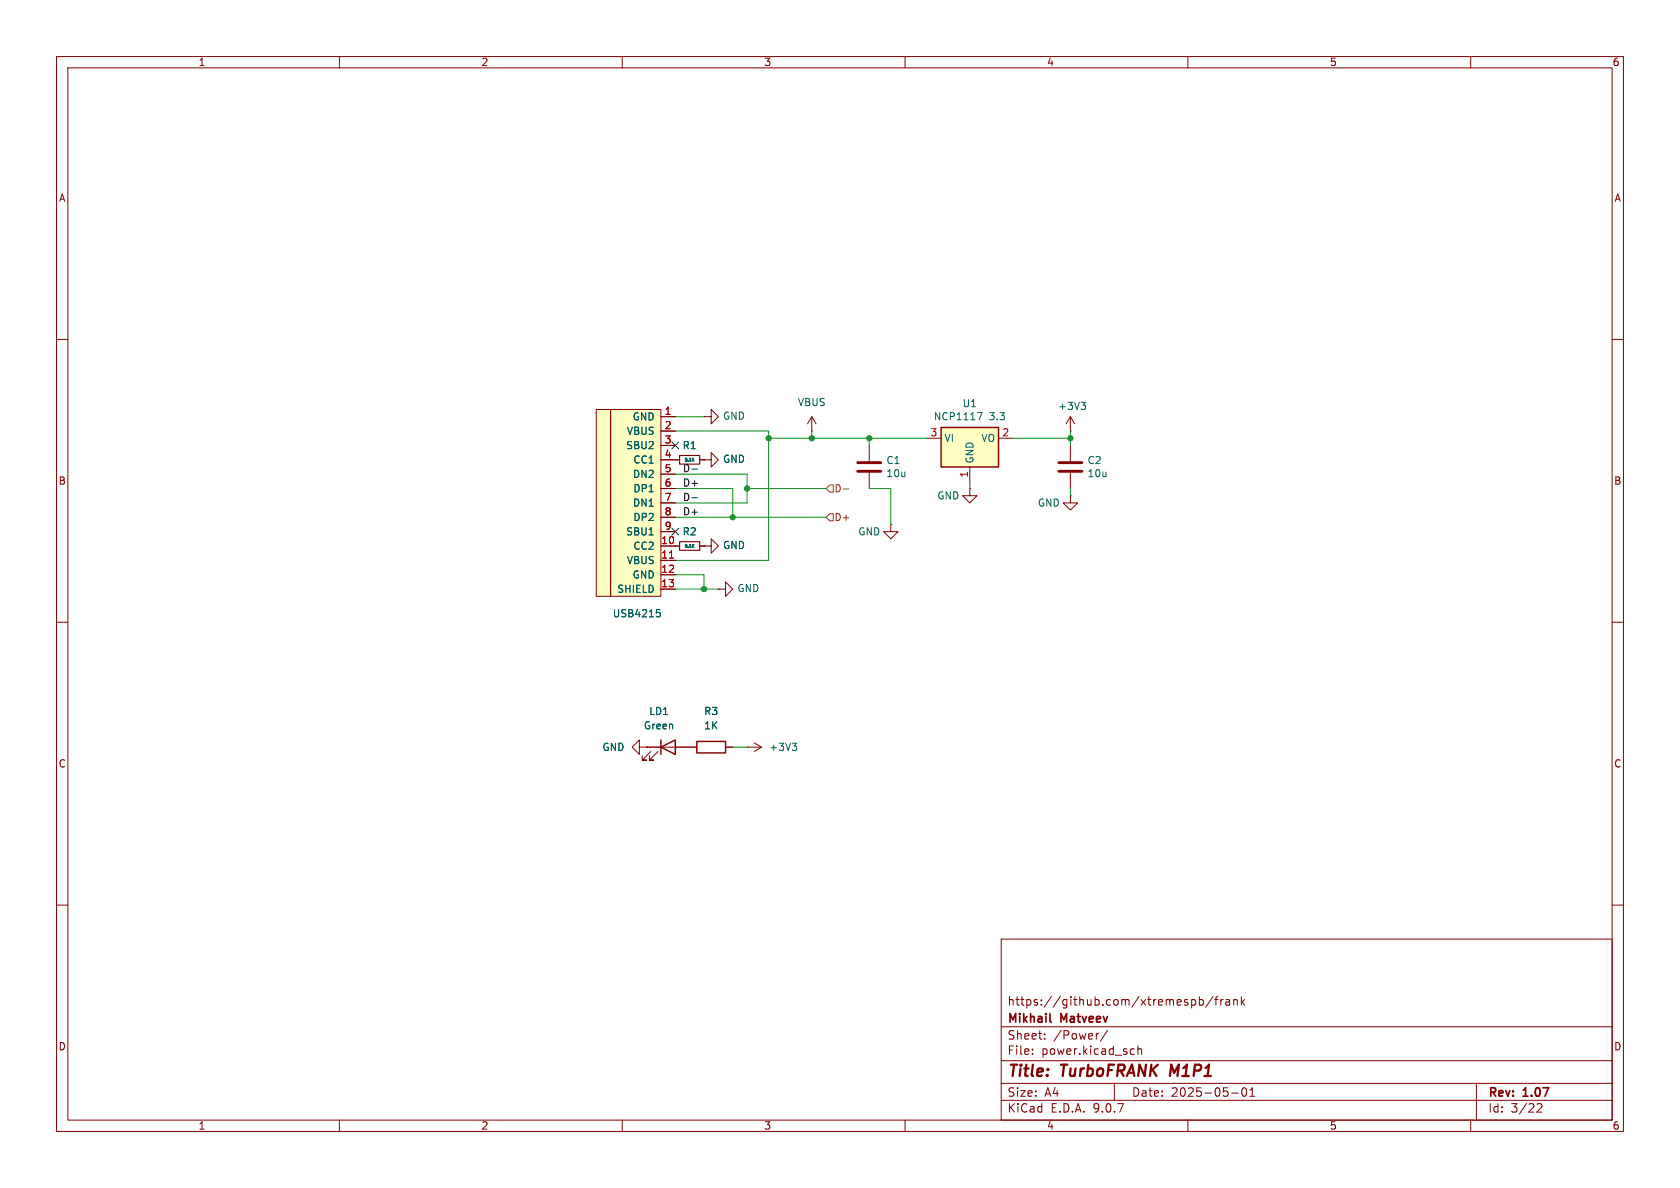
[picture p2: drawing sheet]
(kicad_sch
 (version 20250114)
 (generator "eeschema")
 (generator_version "9.0")
 (paper "A4")
 (title_block
  (title "${NAME}")
  (date "2025-05-01")
  (rev "${VERSION}")
  (company "Mikhail Matveev")
  (comment 1 "https://github.com/xtremespb/frank"))
 (lib_symbols
  (symbol "+3V3_1"
   (power)
   (pin_numbers (hide yes))
   (pin_names
    (offset 0) (hide yes)) (exclude_from_sim no) (in_bom yes) (on_board yes)
   (property "Reference" "#PWR" (at 0 -3.81 0) (effects (font (size 1.27 1.27)) (hide yes)))
   (property "Value" "+3V3" (at 0 3.556 0) (effects (font (size 1.27 1.27))))
   (property "Footprint" "" (at 0 0 0) (effects (font (size 1.27 1.27)) (hide yes)))
   (property "Datasheet" "" (at 0 0 0) (effects (font (size 1.27 1.27)) (hide yes)))
   (property "Description" "Power symbol creates a global label with name \"+3V3\"" (at 0 0 0) (effects (font (size 1.27 1.27)) (hide yes)))
   (symbol "+3V3_1_0_1"
    (polyline (pts (xy -0.762 1.27) (xy 0 2.54)) (stroke (width 0) (type default)) (fill (type none)))
    (polyline (pts (xy 0 2.54) (xy 0.762 1.27)) (stroke (width 0) (type default)) (fill (type none)))
    (polyline (pts (xy 0 0) (xy 0 2.54)) (stroke (width 0) (type default)) (fill (type none))))
   (symbol "+3V3_1_1_1"
    (pin power_in line (at 0 0 90) (length 0) (name "~" (effects (font (size 1.27 1.27)))) (number "1" (effects (font (size 1.27 1.27))))))
   (embedded_fonts no))
  (symbol "Device:C"
   (pin_numbers (hide yes))
   (pin_names
    (offset 0.254)) (exclude_from_sim no) (in_bom yes) (on_board yes)
   (property "Reference" "C" (at 0.635 2.54 0) (effects (font (size 1.27 1.27)) (justify left)))
   (property "Value" "C" (at 0.635 -2.54 0) (effects (font (size 1.27 1.27)) (justify left)))
   (property "Footprint" "" (at 0.9652 -3.81 0) (effects (font (size 1.27 1.27)) (hide yes)))
   (property "Datasheet" "~" (at 0 0 0) (effects (font (size 1.27 1.27)) (hide yes)))
   (property "Description" "Unpolarized capacitor" (at 0 0 0) (effects (font (size 1.27 1.27)) (hide yes)))
   (symbol "C_0_1"
    (polyline (pts (xy -2.032 0.762) (xy 2.032 0.762)) (stroke (width 0.508) (type default)) (fill (type none)))
    (polyline (pts (xy -2.032 -0.762) (xy 2.032 -0.762)) (stroke (width 0.508) (type default)) (fill (type none))))
   (symbol "C_1_1"
    (pin passive line (at 0 3.81 270) (length 2.794) (name "~" (effects (font (size 1.27 1.27)))) (number "1" (effects (font (size 1.27 1.27)))))
    (pin passive line (at 0 -3.81 90) (length 2.794) (name "~" (effects (font (size 1.27 1.27)))) (number "2" (effects (font (size 1.27 1.27))))))
   (embedded_fonts no))
  (symbol "Device:LED"
   (pin_numbers (hide yes))
   (pin_names
    (offset 1.016) (hide yes)) (exclude_from_sim no) (in_bom yes) (on_board yes)
   (property "Reference" "D" (at 0 2.54 0) (effects (font (size 1.27 1.27))))
   (property "Value" "LED" (at 0 -2.54 0) (effects (font (size 1.27 1.27))))
   (property "Footprint" "" (at 0 0 0) (effects (font (size 1.27 1.27)) (hide yes)))
   (property "Datasheet" "~" (at 0 0 0) (effects (font (size 1.27 1.27)) (hide yes)))
   (property "Description" "Light emitting diode" (at 0 0 0) (effects (font (size 1.27 1.27)) (hide yes)))
   (property "Sim.Pins" "1=K 2=A" (at 0 0 0) (effects (font (size 1.27 1.27)) (hide yes)))
   (symbol "LED_0_1"
    (polyline (pts (xy -3.048 -0.762) (xy -4.572 -2.286) (xy -3.81 -2.286) (xy -4.572 -2.286) (xy -4.572 -1.524)) (stroke (width 0) (type default)) (fill (type none)))
    (polyline (pts (xy -1.778 -0.762) (xy -3.302 -2.286) (xy -2.54 -2.286) (xy -3.302 -2.286) (xy -3.302 -1.524)) (stroke (width 0) (type default)) (fill (type none)))
    (polyline (pts (xy -1.27 0) (xy 1.27 0)) (stroke (width 0) (type default)) (fill (type none)))
    (polyline (pts (xy -1.27 -1.27) (xy -1.27 1.27)) (stroke (width 0.254) (type default)) (fill (type none)))
    (polyline (pts (xy 1.27 -1.27) (xy 1.27 1.27) (xy -1.27 0) (xy 1.27 -1.27)) (stroke (width 0.254) (type default)) (fill (type none))))
   (symbol "LED_1_1"
    (pin passive line (at -3.81 0 0) (length 2.54) (name "K" (effects (font (size 1.27 1.27)))) (number "1" (effects (font (size 1.27 1.27)))))
    (pin passive line (at 3.81 0 180) (length 2.54) (name "A" (effects (font (size 1.27 1.27)))) (number "2" (effects (font (size 1.27 1.27))))))
   (embedded_fonts no))
  (symbol "Device:R"
   (pin_numbers (hide yes))
   (pin_names
    (offset 0)) (exclude_from_sim no) (in_bom yes) (on_board yes)
   (property "Reference" "R" (at 2.032 0 90) (effects (font (size 1.27 1.27))))
   (property "Value" "R" (at 0 0 90) (effects (font (size 1.27 1.27))))
   (property "Footprint" "" (at -1.778 0 90) (effects (font (size 1.27 1.27)) (hide yes)))
   (property "Datasheet" "~" (at 0 0 0) (effects (font (size 1.27 1.27)) (hide yes)))
   (property "Description" "Resistor" (at 0 0 0) (effects (font (size 1.27 1.27)) (hide yes)))
   (symbol "R_0_1"
    (rectangle (start -1.016 -2.54) (end 1.016 2.54) (stroke (width 0.254) (type default)) (fill (type none))))
   (symbol "R_1_1"
    (pin passive line (at 0 3.81 270) (length 1.27) (name "~" (effects (font (size 1.27 1.27)))) (number "1" (effects (font (size 1.27 1.27)))))
    (pin passive line (at 0 -3.81 90) (length 1.27) (name "~" (effects (font (size 1.27 1.27)))) (number "2" (effects (font (size 1.27 1.27))))))
   (embedded_fonts no))
  (symbol "Device:R_Small"
   (pin_numbers (hide yes))
   (pin_names
    (offset 0.254) (hide yes)) (exclude_from_sim no) (in_bom yes) (on_board yes)
   (property "Reference" "R" (at 0.762 0.508 0) (effects (font (size 1.27 1.27)) (justify left)))
   (property "Value" "R_Small" (at 0.762 -1.016 0) (effects (font (size 1.27 1.27)) (justify left)))
   (property "Footprint" "" (at 0 0 0) (effects (font (size 1.27 1.27)) (hide yes)))
   (property "Datasheet" "~" (at 0 0 0) (effects (font (size 1.27 1.27)) (hide yes)))
   (property "Description" "Resistor, small symbol" (at 0 0 0) (effects (font (size 1.27 1.27)) (hide yes)))
   (symbol "R_Small_0_1"
    (rectangle (start -0.762 1.778) (end 0.762 -1.778) (stroke (width 0.2032) (type default)) (fill (type none))))
   (symbol "R_Small_1_1"
    (pin passive line (at 0 2.54 270) (length 0.762) (name "~" (effects (font (size 1.27 1.27)))) (number "1" (effects (font (size 1.27 1.27)))))
    (pin passive line (at 0 -2.54 90) (length 0.762) (name "~" (effects (font (size 1.27 1.27)))) (number "2" (effects (font (size 1.27 1.27))))))
   (embedded_fonts no))
  (symbol "FRANK:USB-C"
   (pin_names
    (offset 1.016)) (exclude_from_sim no) (in_bom yes) (on_board yes)
   (property "Reference" "USB1" (at -6.35 10.16 0) (effects (font (size 1.27 1.27)) (justify right) (hide yes)))
   (property "Value" "USB Type C" (at 0.254 -20.828 0) (effects (font (size 1.27 1.27)) (justify right)))
   (property "Footprint" "LIBS:USB-TYPE-C-31-M-12_lib2" (at 3.81 -1.27 0) (effects (font (size 1.27 1.27)) (hide yes)))
   (property "Datasheet" "" (at 3.81 -1.27 0) (effects (font (size 1.27 1.27)) (hide yes)))
   (property "Description" "" (at 0 0 0) (effects (font (size 1.27 1.27)) (hide yes)))
   (property "LCSC" "C165948" (at 0 0 0) (effects (font (size 1.27 1.27)) (hide yes)))
   (symbol "USB-C_0_1"
    (rectangle (start -11.43 15.24) (end -8.89 -17.78) (stroke (width 0) (type default)) (fill (type background)))
    (rectangle (start 0 -17.78) (end -8.89 15.24) (stroke (width 0) (type default)) (fill (type background))))
   (symbol "USB-C_1_1"
    (pin input line (at 2.54 13.97 180) (length 2.54) (name "GND" (effects (font (size 1.27 1.27)))) (number "1" (effects (font (size 1.27 1.27)))))
    (pin input line (at 2.54 11.43 180) (length 2.54) (name "VBUS" (effects (font (size 1.27 1.27)))) (number "2" (effects (font (size 1.27 1.27)))))
    (pin input line (at 2.54 8.89 180) (length 2.54) (name "SBU2" (effects (font (size 1.27 1.27)))) (number "3" (effects (font (size 1.27 1.27)))))
    (pin input line (at 2.54 6.35 180) (length 2.54) (name "CC1" (effects (font (size 1.27 1.27)))) (number "4" (effects (font (size 1.27 1.27)))))
    (pin input line (at 2.54 3.81 180) (length 2.54) (name "DN2" (effects (font (size 1.27 1.27)))) (number "5" (effects (font (size 1.27 1.27)))))
    (pin input line (at 2.54 1.27 180) (length 2.54) (name "DP1" (effects (font (size 1.27 1.27)))) (number "6" (effects (font (size 1.27 1.27)))))
    (pin input line (at 2.54 -1.27 180) (length 2.54) (name "DN1" (effects (font (size 1.27 1.27)))) (number "7" (effects (font (size 1.27 1.27)))))
    (pin input line (at 2.54 -3.81 180) (length 2.54) (name "DP2" (effects (font (size 1.27 1.27)))) (number "8" (effects (font (size 1.27 1.27)))))
    (pin input line (at 2.54 -6.35 180) (length 2.54) (name "SBU1" (effects (font (size 1.27 1.27)))) (number "9" (effects (font (size 1.27 1.27)))))
    (pin input line (at 2.54 -8.89 180) (length 2.54) (name "CC2" (effects (font (size 1.27 1.27)))) (number "10" (effects (font (size 1.27 1.27)))))
    (pin input line (at 2.54 -11.43 180) (length 2.54) (name "VBUS" (effects (font (size 1.27 1.27)))) (number "11" (effects (font (size 1.27 1.27)))))
    (pin input line (at 2.54 -13.97 180) (length 2.54) (name "GND" (effects (font (size 1.27 1.27)))) (number "12" (effects (font (size 1.27 1.27)))))
    (pin input line (at 2.54 -16.51 180) (length 2.54) (name "SHIELD" (effects (font (size 1.27 1.27)))) (number "13" (effects (font (size 1.27 1.27))))))
   (embedded_fonts no))
  (symbol "GND_1"
   (power)
   (pin_numbers (hide yes))
   (pin_names
    (offset 0) (hide yes)) (exclude_from_sim no) (in_bom yes) (on_board yes)
   (property "Reference" "#PWR" (at 0 -6.35 0) (effects (font (size 1.27 1.27)) (hide yes)))
   (property "Value" "GND" (at 0 -3.81 0) (effects (font (size 1.27 1.27))))
   (property "Footprint" "" (at 0 0 0) (effects (font (size 1.27 1.27)) (hide yes)))
   (property "Datasheet" "" (at 0 0 0) (effects (font (size 1.27 1.27)) (hide yes)))
   (property "Description" "Power symbol creates a global label with name \"GND\" , ground" (at 0 0 0) (effects (font (size 1.27 1.27)) (hide yes)))
   (symbol "GND_1_0_1"
    (polyline (pts (xy 0 0) (xy 0 -1.27) (xy 1.27 -1.27) (xy 0 -2.54) (xy -1.27 -1.27) (xy 0 -1.27)) (stroke (width 0) (type default)) (fill (type none))))
   (symbol "GND_1_1_1"
    (pin power_in line (at 0 0 270) (length 0) (name "~" (effects (font (size 1.27 1.27)))) (number "1" (effects (font (size 1.27 1.27))))))
   (embedded_fonts no))
  (symbol "GND_2"
   (power)
   (pin_numbers (hide yes))
   (pin_names
    (offset 0) (hide yes)) (exclude_from_sim no) (in_bom yes) (on_board yes)
   (property "Reference" "#PWR" (at 0 -6.35 0) (effects (font (size 1.27 1.27)) (hide yes)))
   (property "Value" "GND" (at 0 -3.81 0) (effects (font (size 1.27 1.27))))
   (property "Footprint" "" (at 0 0 0) (effects (font (size 1.27 1.27)) (hide yes)))
   (property "Datasheet" "" (at 0 0 0) (effects (font (size 1.27 1.27)) (hide yes)))
   (property "Description" "Power symbol creates a global label with name \"GND\" , ground" (at 0 0 0) (effects (font (size 1.27 1.27)) (hide yes)))
   (symbol "GND_2_0_1"
    (polyline (pts (xy 0 0) (xy 0 -1.27) (xy 1.27 -1.27) (xy 0 -2.54) (xy -1.27 -1.27) (xy 0 -1.27)) (stroke (width 0) (type default)) (fill (type none))))
   (symbol "GND_2_1_1"
    (pin power_in line (at 0 0 270) (length 0) (name "~" (effects (font (size 1.27 1.27)))) (number "1" (effects (font (size 1.27 1.27))))))
   (embedded_fonts no))
  (symbol "GND_3"
   (power)
   (pin_numbers (hide yes))
   (pin_names
    (offset 0) (hide yes)) (exclude_from_sim no) (in_bom yes) (on_board yes)
   (property "Reference" "#PWR" (at 0 -6.35 0) (effects (font (size 1.27 1.27)) (hide yes)))
   (property "Value" "GND" (at 0 -3.81 0) (effects (font (size 1.27 1.27))))
   (property "Footprint" "" (at 0 0 0) (effects (font (size 1.27 1.27)) (hide yes)))
   (property "Datasheet" "" (at 0 0 0) (effects (font (size 1.27 1.27)) (hide yes)))
   (property "Description" "Power symbol creates a global label with name \"GND\" , ground" (at 0 0 0) (effects (font (size 1.27 1.27)) (hide yes)))
   (symbol "GND_3_0_1"
    (polyline (pts (xy 0 0) (xy 0 -1.27) (xy 1.27 -1.27) (xy 0 -2.54) (xy -1.27 -1.27) (xy 0 -1.27)) (stroke (width 0) (type default)) (fill (type none))))
   (symbol "GND_3_1_1"
    (pin power_in line (at 0 0 270) (length 0) (name "~" (effects (font (size 1.27 1.27)))) (number "1" (effects (font (size 1.27 1.27))))))
   (embedded_fonts no))
  (symbol "GND_4"
   (power)
   (pin_numbers (hide yes))
   (pin_names
    (offset 0) (hide yes)) (exclude_from_sim no) (in_bom yes) (on_board yes)
   (property "Reference" "#PWR" (at 0 -6.35 0) (effects (font (size 1.27 1.27)) (hide yes)))
   (property "Value" "GND" (at 0 -3.81 0) (effects (font (size 1.27 1.27))))
   (property "Footprint" "" (at 0 0 0) (effects (font (size 1.27 1.27)) (hide yes)))
   (property "Datasheet" "" (at 0 0 0) (effects (font (size 1.27 1.27)) (hide yes)))
   (property "Description" "Power symbol creates a global label with name \"GND\" , ground" (at 0 0 0) (effects (font (size 1.27 1.27)) (hide yes)))
   (symbol "GND_4_0_1"
    (polyline (pts (xy 0 0) (xy 0 -1.27) (xy 1.27 -1.27) (xy 0 -2.54) (xy -1.27 -1.27) (xy 0 -1.27)) (stroke (width 0) (type default)) (fill (type none))))
   (symbol "GND_4_1_1"
    (pin power_in line (at 0 0 270) (length 0) (name "~" (effects (font (size 1.27 1.27)))) (number "1" (effects (font (size 1.27 1.27))))))
   (embedded_fonts no))
  (symbol "GND_5"
   (power)
   (pin_numbers (hide yes))
   (pin_names
    (offset 0) (hide yes)) (exclude_from_sim no) (in_bom yes) (on_board yes)
   (property "Reference" "#PWR" (at 0 -6.35 0) (effects (font (size 1.27 1.27)) (hide yes)))
   (property "Value" "GND" (at 0 -3.81 0) (effects (font (size 1.27 1.27))))
   (property "Footprint" "" (at 0 0 0) (effects (font (size 1.27 1.27)) (hide yes)))
   (property "Datasheet" "" (at 0 0 0) (effects (font (size 1.27 1.27)) (hide yes)))
   (property "Description" "Power symbol creates a global label with name \"GND\" , ground" (at 0 0 0) (effects (font (size 1.27 1.27)) (hide yes)))
   (symbol "GND_5_0_1"
    (polyline (pts (xy 0 0) (xy 0 -1.27) (xy 1.27 -1.27) (xy 0 -2.54) (xy -1.27 -1.27) (xy 0 -1.27)) (stroke (width 0) (type default)) (fill (type none))))
   (symbol "GND_5_1_1"
    (pin power_in line (at 0 0 270) (length 0) (name "~" (effects (font (size 1.27 1.27)))) (number "1" (effects (font (size 1.27 1.27))))))
   (embedded_fonts no))
  (symbol "GND_6"
   (power)
   (pin_numbers (hide yes))
   (pin_names
    (offset 0) (hide yes)) (exclude_from_sim no) (in_bom yes) (on_board yes)
   (property "Reference" "#PWR" (at 0 -6.35 0) (effects (font (size 1.27 1.27)) (hide yes)))
   (property "Value" "GND" (at 0 -3.81 0) (effects (font (size 1.27 1.27))))
   (property "Footprint" "" (at 0 0 0) (effects (font (size 1.27 1.27)) (hide yes)))
   (property "Datasheet" "" (at 0 0 0) (effects (font (size 1.27 1.27)) (hide yes)))
   (property "Description" "Power symbol creates a global label with name \"GND\" , ground" (at 0 0 0) (effects (font (size 1.27 1.27)) (hide yes)))
   (symbol "GND_6_0_1"
    (polyline (pts (xy 0 0) (xy 0 -1.27) (xy 1.27 -1.27) (xy 0 -2.54) (xy -1.27 -1.27) (xy 0 -1.27)) (stroke (width 0) (type default)) (fill (type none))))
   (symbol "GND_6_1_1"
    (pin power_in line (at 0 0 270) (length 0) (name "~" (effects (font (size 1.27 1.27)))) (number "1" (effects (font (size 1.27 1.27))))))
   (embedded_fonts no))
  (symbol "GND_7"
   (power)
   (pin_numbers (hide yes))
   (pin_names
    (offset 0) (hide yes)) (exclude_from_sim no) (in_bom yes) (on_board yes)
   (property "Reference" "#PWR" (at 0 -6.35 0) (effects (font (size 1.27 1.27)) (hide yes)))
   (property "Value" "GND" (at 0 -3.81 0) (effects (font (size 1.27 1.27))))
   (property "Footprint" "" (at 0 0 0) (effects (font (size 1.27 1.27)) (hide yes)))
   (property "Datasheet" "" (at 0 0 0) (effects (font (size 1.27 1.27)) (hide yes)))
   (property "Description" "Power symbol creates a global label with name \"GND\" , ground" (at 0 0 0) (effects (font (size 1.27 1.27)) (hide yes)))
   (symbol "GND_7_0_1"
    (polyline (pts (xy 0 0) (xy 0 -1.27) (xy 1.27 -1.27) (xy 0 -2.54) (xy -1.27 -1.27) (xy 0 -1.27)) (stroke (width 0) (type default)) (fill (type none))))
   (symbol "GND_7_1_1"
    (pin power_in line (at 0 0 270) (length 0) (name "~" (effects (font (size 1.27 1.27)))) (number "1" (effects (font (size 1.27 1.27))))))
   (embedded_fonts no))
  (symbol "Regulator_Linear:NCP1117-3.3_SOT223" (exclude_from_sim no) (in_bom yes) (on_board yes)
   (property "Reference" "U" (at -3.81 3.175 0) (effects (font (size 1.27 1.27))))
   (property "Value" "NCP1117-3.3_SOT223" (at 0 3.175 0) (effects (font (size 1.27 1.27)) (justify left)))
   (property "Footprint" "Package_TO_SOT_SMD:SOT-223-3_TabPin2" (at 0 5.08 0) (effects (font (size 1.27 1.27)) (hide yes)))
   (property "Datasheet" "http://www.onsemi.com/pub_link/Collateral/NCP1117-D.PDF" (at 2.54 -6.35 0) (effects (font (size 1.27 1.27)) (hide yes)))
   (property "Description" "1A Low drop-out regulator, Fixed Output 3.3V, SOT-223" (at 0 0 0) (effects (font (size 1.27 1.27)) (hide yes)))
   (symbol "NCP1117-3.3_SOT223_0_1"
    (rectangle (start -5.08 -5.08) (end 5.08 1.905) (stroke (width 0.254) (type default)) (fill (type background))))
   (symbol "NCP1117-3.3_SOT223_1_1"
    (pin power_in line (at -7.62 0 0) (length 2.54) (name "VI" (effects (font (size 1.27 1.27)))) (number "3" (effects (font (size 1.27 1.27)))))
    (pin power_in line (at 0 -7.62 90) (length 2.54) (name "GND" (effects (font (size 1.27 1.27)))) (number "1" (effects (font (size 1.27 1.27)))))
    (pin power_out line (at 7.62 0 180) (length 2.54) (name "VO" (effects (font (size 1.27 1.27)))) (number "2" (effects (font (size 1.27 1.27))))))
   (embedded_fonts no))
  (symbol "power:+3V3"
   (power)
   (pin_numbers (hide yes))
   (pin_names
    (offset 0) (hide yes)) (exclude_from_sim no) (in_bom yes) (on_board yes)
   (property "Reference" "#PWR" (at 0 -3.81 0) (effects (font (size 1.27 1.27)) (hide yes)))
   (property "Value" "+3V3" (at 0 3.556 0) (effects (font (size 1.27 1.27))))
   (property "Footprint" "" (at 0 0 0) (effects (font (size 1.27 1.27)) (hide yes)))
   (property "Datasheet" "" (at 0 0 0) (effects (font (size 1.27 1.27)) (hide yes)))
   (property "Description" "Power symbol creates a global label with name \"+3V3\"" (at 0 0 0) (effects (font (size 1.27 1.27)) (hide yes)))
   (symbol "+3V3_0_1"
    (polyline (pts (xy -0.762 1.27) (xy 0 2.54)) (stroke (width 0) (type default)) (fill (type none)))
    (polyline (pts (xy 0 2.54) (xy 0.762 1.27)) (stroke (width 0) (type default)) (fill (type none)))
    (polyline (pts (xy 0 0) (xy 0 2.54)) (stroke (width 0) (type default)) (fill (type none))))
   (symbol "+3V3_1_1"
    (pin power_in line (at 0 0 90) (length 0) (name "~" (effects (font (size 1.27 1.27)))) (number "1" (effects (font (size 1.27 1.27))))))
   (embedded_fonts no))
  (symbol "power:GND"
   (power)
   (pin_numbers (hide yes))
   (pin_names
    (offset 0) (hide yes)) (exclude_from_sim no) (in_bom yes) (on_board yes)
   (property "Reference" "#PWR" (at 0 -6.35 0) (effects (font (size 1.27 1.27)) (hide yes)))
   (property "Value" "GND" (at 0 -3.81 0) (effects (font (size 1.27 1.27))))
   (property "Footprint" "" (at 0 0 0) (effects (font (size 1.27 1.27)) (hide yes)))
   (property "Datasheet" "" (at 0 0 0) (effects (font (size 1.27 1.27)) (hide yes)))
   (property "Description" "Power symbol creates a global label with name \"GND\" , ground" (at 0 0 0) (effects (font (size 1.27 1.27)) (hide yes)))
   (symbol "GND_0_1"
    (polyline (pts (xy 0 0) (xy 0 -1.27) (xy 1.27 -1.27) (xy 0 -2.54) (xy -1.27 -1.27) (xy 0 -1.27)) (stroke (width 0) (type default)) (fill (type none))))
   (symbol "GND_1_1"
    (pin power_in line (at 0 0 270) (length 0) (name "~" (effects (font (size 1.27 1.27)))) (number "1" (effects (font (size 1.27 1.27))))))
   (embedded_fonts no))
  (symbol "power:VBUS"
   (power)
   (pin_numbers (hide yes))
   (pin_names
    (offset 0) (hide yes)) (exclude_from_sim no) (in_bom yes) (on_board yes)
   (property "Reference" "#PWR" (at 0 -3.81 0) (effects (font (size 1.27 1.27)) (hide yes)))
   (property "Value" "VBUS" (at 0 3.556 0) (effects (font (size 1.27 1.27))))
   (property "Footprint" "" (at 0 0 0) (effects (font (size 1.27 1.27)) (hide yes)))
   (property "Datasheet" "" (at 0 0 0) (effects (font (size 1.27 1.27)) (hide yes)))
   (property "Description" "Power symbol creates a global label with name \"VBUS\"" (at 0 0 0) (effects (font (size 1.27 1.27)) (hide yes)))
   (symbol "VBUS_0_1"
    (polyline (pts (xy -0.762 1.27) (xy 0 2.54)) (stroke (width 0) (type default)) (fill (type none)))
    (polyline (pts (xy 0 2.54) (xy 0.762 1.27)) (stroke (width 0) (type default)) (fill (type none)))
    (polyline (pts (xy 0 0) (xy 0 2.54)) (stroke (width 0) (type default)) (fill (type none))))
   (symbol "VBUS_1_1"
    (pin power_in line (at 0 0 90) (length 0) (name "~" (effects (font (size 1.27 1.27)))) (number "1" (effects (font (size 1.27 1.27))))))
   (embedded_fonts no)))
 (junction
  (at 135.89 77.47)
  (diameter 0)
  (color 0 0 0 0))
 (junction
  (at 129.54 91.44)
  (diameter 0)
  (color 0 0 0 0))
 (junction
  (at 143.51 77.47)
  (diameter 0)
  (color 0 0 0 0))
 (junction
  (at 153.67 77.47)
  (diameter 0)
  (color 0 0 0 0))
 (junction
  (at 124.46 104.14)
  (diameter 0)
  (color 0 0 0 0))
 (junction
  (at 189.23 77.47)
  (diameter 0)
  (color 0 0 0 0))
 (junction
  (at 132.08 86.36)
  (diameter 0)
  (color 0 0 0 0))
 (no_connect
  (at 119.38 93.98))
 (no_connect
  (at 119.38 78.74))
 (wire
  (pts (xy 119.38 76.2) (xy 135.89 76.2))
  (stroke (width 0) (type default)))
 (wire
  (pts (xy 119.38 86.36) (xy 129.54 86.36))
  (stroke (width 0) (type default)))
 (wire
  (pts (xy 143.51 77.47) (xy 153.67 77.47))
  (stroke (width 0) (type default)))
 (wire
  (pts (xy 163.83 77.47) (xy 153.67 77.47))
  (stroke (width 0) (type default)))
 (wire
  (pts (xy 189.23 77.47) (xy 189.23 76.2))
  (stroke (width 0) (type default)))
 (wire
  (pts (xy 124.46 104.14) (xy 127 104.14))
  (stroke (width 0) (type default)))
 (wire
  (pts (xy 143.51 76.2) (xy 143.51 77.47))
  (stroke (width 0) (type default)))
 (wire
  (pts (xy 124.46 101.6) (xy 124.46 104.14))
  (stroke (width 0) (type default)))
 (wire
  (pts (xy 135.89 99.06) (xy 119.38 99.06))
  (stroke (width 0) (type default)))
 (wire
  (pts (xy 153.67 78.74) (xy 153.67 77.47))
  (stroke (width 0) (type default)))
 (wire
  (pts (xy 189.23 78.74) (xy 189.23 77.47))
  (stroke (width 0) (type default)))
 (wire
  (pts (xy 157.48 86.36) (xy 153.67 86.36))
  (stroke (width 0) (type default)))
 (wire
  (pts (xy 179.07 77.47) (xy 189.23 77.47))
  (stroke (width 0) (type default)))
 (wire
  (pts (xy 119.38 83.82) (xy 132.08 83.82))
  (stroke (width 0) (type default)))
 (wire
  (pts (xy 119.38 88.9) (xy 132.08 88.9))
  (stroke (width 0) (type default)))
 (wire
  (pts (xy 132.08 86.36) (xy 146.05 86.36))
  (stroke (width 0) (type default)))
 (wire
  (pts (xy 135.89 77.47) (xy 135.89 99.06))
  (stroke (width 0) (type default)))
 (wire
  (pts (xy 135.89 76.2) (xy 135.89 77.47))
  (stroke (width 0) (type default)))
 (wire
  (pts (xy 132.08 86.36) (xy 132.08 88.9))
  (stroke (width 0) (type default)))
 (wire
  (pts (xy 119.38 73.66) (xy 124.46 73.66))
  (stroke (width 0) (type default)))
 (wire
  (pts (xy 189.23 86.36) (xy 189.23 87.63))
  (stroke (width 0) (type default)))
 (wire
  (pts (xy 119.38 104.14) (xy 124.46 104.14))
  (stroke (width 0) (type default)))
 (wire
  (pts (xy 119.38 91.44) (xy 129.54 91.44))
  (stroke (width 0) (type default)))
 (wire
  (pts (xy 157.48 86.36) (xy 157.48 92.71))
  (stroke (width 0) (type default)))
 (wire
  (pts (xy 119.38 101.6) (xy 124.46 101.6))
  (stroke (width 0) (type default)))
 (wire
  (pts (xy 132.08 83.82) (xy 132.08 86.36))
  (stroke (width 0) (type default)))
 (wire
  (pts (xy 129.54 132.08) (xy 132.08 132.08))
  (stroke (width 0) (type default)))
 (wire
  (pts (xy 135.89 77.47) (xy 143.51 77.47))
  (stroke (width 0) (type default)))
 (wire
  (pts (xy 171.45 85.09) (xy 171.45 86.36))
  (stroke (width 0) (type default)))
 (wire
  (pts (xy 129.54 91.44) (xy 146.05 91.44))
  (stroke (width 0) (type default)))
 (wire
  (pts (xy 129.54 86.36) (xy 129.54 91.44))
  (stroke (width 0) (type default)))
 (label "D-"
  (at 120.65 88.9 0)
  (effects (font (size 1.27 1.27)) (justify left bottom)))
 (label "D+"
  (at 120.65 91.44 0)
  (effects (font (size 1.27 1.27)) (justify left bottom)))
 (label "D-"
  (at 120.65 83.82 0)
  (effects (font (size 1.27 1.27)) (justify left bottom)))
 (label "D+"
  (at 120.65 86.36 0)
  (effects (font (size 1.27 1.27)) (justify left bottom)))
 (hierarchical_label "D-"
  (shape input)
  (at 146.05 86.36 0)
  (effects (font (size 1.27 1.27)) (justify left)))
 (hierarchical_label "D+"
  (shape input)
  (at 146.05 91.44 0)
  (effects (font (size 1.27 1.27)) (justify left)))
 (symbol
  (lib_name "GND_3")
  (lib_id "power:GND")
  (at 157.48 92.71 0)
  (unit 1)
  (exclude_from_sim no)
  (in_bom yes)
  (on_board yes)
  (dnp no)
  (property "Reference" "#PWR015" (at 157.48 99.06 0) (effects (font (size 1.27 1.27)) (hide yes)))
  (property "Value" "GND" (at 153.67 93.98 0) (effects (font (size 1.27 1.27))))
  (property "Footprint" "" (at 157.48 92.71 0) (effects (font (size 1.27 1.27)) (hide yes)))
  (property "Datasheet" "" (at 157.48 92.71 0) (effects (font (size 1.27 1.27)) (hide yes)))
  (property "Description" "Power symbol creates a global label with name \"GND\" , ground" (at 157.48 92.71 0) (effects (font (size 1.27 1.27)) (hide yes)))
  (pin "1"))
 (symbol
  (lib_id "power:VBUS")
  (at 143.51 76.2 0)
  (unit 1)
  (exclude_from_sim no)
  (in_bom yes)
  (on_board yes)
  (dnp no)
  (fields_autoplaced yes)
  (property "Reference" "#PWR010" (at 143.51 80.01 0) (effects (font (size 1.27 1.27)) (hide yes)))
  (property "Value" "VBUS" (at 143.51 71.12 0) (effects (font (size 1.27 1.27))))
  (property "Footprint" "" (at 143.51 76.2 0) (effects (font (size 1.27 1.27)) (hide yes)))
  (property "Datasheet" "" (at 143.51 76.2 0) (effects (font (size 1.27 1.27)) (hide yes)))
  (property "Description" "Power symbol creates a global label with name \"VBUS\"" (at 143.51 76.2 0) (effects (font (size 1.27 1.27)) (hide yes)))
  (pin "1"))
 (symbol
  (lib_name "GND_5")
  (lib_id "power:GND")
  (at 124.46 96.52 90)
  (unit 1)
  (exclude_from_sim no)
  (in_bom yes)
  (on_board yes)
  (dnp no)
  (property "Reference" "#PWR016" (at 130.81 96.52 0) (effects (font (size 1.27 1.27)) (hide yes)))
  (property "Value" "GND" (at 127.7112 96.393 90) (effects (font (size 1.27 1.27)) (justify right)))
  (property "Footprint" "" (at 124.46 96.52 0) (effects (font (size 1.27 1.27)) (hide yes)))
  (property "Datasheet" "" (at 124.46 96.52 0) (effects (font (size 1.27 1.27)) (hide yes)))
  (property "Description" "Power symbol creates a global label with name \"GND\" , ground" (at 124.46 96.52 0) (effects (font (size 1.27 1.27)) (hide yes)))
  (pin "1"))
 (symbol
  (lib_name "GND_2")
  (lib_id "power:GND")
  (at 114.3 132.08 270)
  (unit 1)
  (exclude_from_sim no)
  (in_bom yes)
  (on_board yes)
  (dnp no)
  (fields_autoplaced yes)
  (property "Reference" "#PWR018" (at 107.95 132.08 0) (effects (font (size 1.27 1.27)) (hide yes)))
  (property "Value" "GND" (at 110.49 132.0799 90) (effects (font (size 1.27 1.27)) (justify right)))
  (property "Footprint" "" (at 114.3 132.08 0) (effects (font (size 1.27 1.27)) (hide yes)))
  (property "Datasheet" "" (at 114.3 132.08 0) (effects (font (size 1.27 1.27)) (hide yes)))
  (property "Description" "Power symbol creates a global label with name \"GND\" , ground" (at 114.3 132.08 0) (effects (font (size 1.27 1.27)) (hide yes)))
  (pin "1"))
 (symbol
  (lib_id "Device:LED")
  (at 118.11 132.08 0)
  (unit 1)
  (exclude_from_sim no)
  (in_bom yes)
  (on_board yes)
  (dnp no)
  (fields_autoplaced yes)
  (property "Reference" "LD1" (at 116.5225 125.73 0) (effects (font (size 1.27 1.27))))
  (property "Value" "Green" (at 116.5225 128.27 0) (effects (font (size 1.27 1.27))))
  (property "Footprint" "FRANK:LED (0805)" (at 118.11 132.08 0) (effects (font (size 1.27 1.27)) (hide yes)))
  (property "Datasheet" "https://www.farnell.com/datasheets/1760130.pdf" (at 118.11 132.08 0) (effects (font (size 1.27 1.27)) (hide yes)))
  (property "Description" "Light emitting diode" (at 118.11 132.08 0) (effects (font (size 1.27 1.27)) (hide yes)))
  (property "AliExpress" "https://www.aliexpress.com/item/1005005975741298.html" (at 118.11 132.08 0) (effects (font (size 1.27 1.27)) (hide yes)))
  (property "Sim.Pins" "1=K 2=A" (at 118.11 132.08 0) (effects (font (size 1.27 1.27)) (hide yes)))
  (pin "1")
  (pin "2"))
 (symbol
  (lib_id "Regulator_Linear:NCP1117-3.3_SOT223")
  (at 171.45 77.47 0)
  (unit 1)
  (exclude_from_sim no)
  (in_bom yes)
  (on_board yes)
  (dnp no)
  (property "Reference" "U1" (at 171.45 71.3232 0) (effects (font (size 1.27 1.27))))
  (property "Value" "NCP1117 3.3" (at 171.45 73.6346 0) (effects (font (size 1.27 1.27))))
  (property "Footprint" "FRANK:SOT-223" (at 171.45 72.39 0) (effects (font (size 1.27 1.27)) (hide yes)))
  (property "Datasheet" "http://www.onsemi.com/pub_link/Collateral/NCP1117-D.PDF" (at 173.99 83.82 0) (effects (font (size 1.27 1.27)) (hide yes)))
  (property "Description" "" (at 171.45 77.47 0) (effects (font (size 1.27 1.27)) (hide yes)))
  (property "AliExpress" "https://www.aliexpress.com/item/1005005802338707.html" (at 171.45 77.47 0) (effects (font (size 1.27 1.27)) (hide yes)))
  (pin "1")
  (pin "2")
  (pin "3"))
 (symbol
  (lib_id "Device:C")
  (at 189.23 82.55 0)
  (unit 1)
  (exclude_from_sim no)
  (in_bom yes)
  (on_board yes)
  (dnp no)
  (property "Reference" "C2" (at 192.151 81.3816 0) (effects (font (size 1.27 1.27)) (justify left)))
  (property "Value" "10u" (at 192.151 83.693 0) (effects (font (size 1.27 1.27)) (justify left)))
  (property "Footprint" "FRANK:Capacitor (0805)" (at 190.1952 86.36 0) (effects (font (size 1.27 1.27)) (hide yes)))
  (property "Datasheet" "https://eu.mouser.com/datasheet/2/40/KGM_X7R-3223212.pdf" (at 189.23 82.55 0) (effects (font (size 1.27 1.27)) (hide yes)))
  (property "Description" "" (at 189.23 82.55 0) (effects (font (size 1.27 1.27)) (hide yes)))
  (property "AliExpress" "https://www.aliexpress.com/item/33008008276.html" (at 189.23 82.55 0) (effects (font (size 1.27 1.27)) (hide yes)))
  (pin "1")
  (pin "2"))
 (symbol
  (lib_id "FRANK:USB-C")
  (at 116.84 87.63 0)
  (unit 1)
  (exclude_from_sim no)
  (in_bom yes)
  (on_board yes)
  (dnp no)
  (property "Reference" "J3" (at 110.49 77.47 0) (effects (font (size 1.27 1.27)) (justify right) (hide yes)))
  (property "Value" "USB4215" (at 117.094 108.458 0) (effects (font (size 1.27 1.27)) (justify right)))
  (property "Footprint" "FRANK:USB Type C" (at 120.65 88.9 0) (effects (font (size 1.27 1.27)) (hide yes)))
  (property "Datasheet" "https://eu.mouser.com/datasheet/2/837/usb4215-3472997.pdf" (at 120.65 88.9 0) (effects (font (size 1.27 1.27)) (hide yes)))
  (property "Description" "" (at 116.84 87.63 0) (effects (font (size 1.27 1.27)) (hide yes)))
  (property "LCSC" "C165948" (at 116.84 87.63 0) (effects (font (size 1.27 1.27)) (hide yes)))
  (property "AliExpress" "https://www.aliexpress.com/item/1005005500797563.html" (at 116.84 87.63 0) (effects (font (size 1.27 1.27)) (hide yes)))
  (pin "1")
  (pin "10")
  (pin "11")
  (pin "12")
  (pin "13")
  (pin "2")
  (pin "3")
  (pin "4")
  (pin "5")
  (pin "6")
  (pin "7")
  (pin "8")
  (pin "9"))
 (symbol
  (lib_id "Device:C")
  (at 153.67 82.55 0)
  (unit 1)
  (exclude_from_sim no)
  (in_bom yes)
  (on_board yes)
  (dnp no)
  (property "Reference" "C1" (at 156.591 81.3816 0) (effects (font (size 1.27 1.27)) (justify left)))
  (property "Value" "10u" (at 156.591 83.693 0) (effects (font (size 1.27 1.27)) (justify left)))
  (property "Footprint" "FRANK:Capacitor (0805)" (at 154.6352 86.36 0) (effects (font (size 1.27 1.27)) (hide yes)))
  (property "Datasheet" "https://eu.mouser.com/datasheet/2/40/KGM_X7R-3223212.pdf" (at 153.67 82.55 0) (effects (font (size 1.27 1.27)) (hide yes)))
  (property "Description" "" (at 153.67 82.55 0) (effects (font (size 1.27 1.27)) (hide yes)))
  (property "AliExpress" "https://www.aliexpress.com/item/33008008276.html" (at 153.67 82.55 0) (effects (font (size 1.27 1.27)) (hide yes)))
  (pin "1")
  (pin "2"))
 (symbol
  (lib_id "Device:R")
  (at 125.73 132.08 90)
  (unit 1)
  (exclude_from_sim no)
  (in_bom yes)
  (on_board yes)
  (dnp no)
  (fields_autoplaced yes)
  (property "Reference" "R3" (at 125.73 125.73 90) (effects (font (size 1.27 1.27))))
  (property "Value" "1K" (at 125.73 128.27 90) (effects (font (size 1.27 1.27))))
  (property "Footprint" "FRANK:Resistor (0805)" (at 125.73 133.858 90) (effects (font (size 1.27 1.27)) (hide yes)))
  (property "Datasheet" "https://www.vishay.com/docs/28952/mcs0402at-mct0603at-mcu0805at-mca1206at.pdf" (at 125.73 132.08 0) (effects (font (size 1.27 1.27)) (hide yes)))
  (property "Description" "Resistor" (at 125.73 132.08 0) (effects (font (size 1.27 1.27)) (hide yes)))
  (property "AliExpress" "https://www.aliexpress.com/item/1005005945735199.html" (at 125.73 132.08 0) (effects (font (size 1.27 1.27)) (hide yes)))
  (pin "1")
  (pin "2"))
 (symbol
  (lib_id "Device:R_Small")
  (at 121.92 96.52 270)
  (unit 1)
  (exclude_from_sim no)
  (in_bom yes)
  (on_board yes)
  (dnp no)
  (property "Reference" "R2" (at 121.92 93.98 90) (effects (font (size 1.27 1.27))))
  (property "Value" "5.1K" (at 121.92 96.52 90) (effects (font (size 0.508 0.508))))
  (property "Footprint" "FRANK:Resistor (0805)" (at 121.92 96.52 0) (effects (font (size 1.27 1.27)) (hide yes)))
  (property "Datasheet" "https://www.vishay.com/docs/28952/mcs0402at-mct0603at-mcu0805at-mca1206at.pdf" (at 121.92 96.52 0) (effects (font (size 1.27 1.27)) (hide yes)))
  (property "Description" "" (at 121.92 96.52 0) (effects (font (size 1.27 1.27)) (hide yes)))
  (property "LCSC" " " (at 121.92 96.52 0) (effects (font (size 1.27 1.27)) (hide yes)))
  (property "AliExpress" "https://www.aliexpress.com/item/1005005945735199.html" (at 121.92 96.52 0) (effects (font (size 1.27 1.27)) (hide yes)))
  (pin "1")
  (pin "2"))
 (symbol
  (lib_name "GND_6")
  (lib_id "power:GND")
  (at 124.46 81.28 90)
  (unit 1)
  (exclude_from_sim no)
  (in_bom yes)
  (on_board yes)
  (dnp no)
  (property "Reference" "#PWR012" (at 130.81 81.28 0) (effects (font (size 1.27 1.27)) (hide yes)))
  (property "Value" "GND" (at 127.7112 81.153 90) (effects (font (size 1.27 1.27)) (justify right)))
  (property "Footprint" "" (at 124.46 81.28 0) (effects (font (size 1.27 1.27)) (hide yes)))
  (property "Datasheet" "" (at 124.46 81.28 0) (effects (font (size 1.27 1.27)) (hide yes)))
  (property "Description" "Power symbol creates a global label with name \"GND\" , ground" (at 124.46 81.28 0) (effects (font (size 1.27 1.27)) (hide yes)))
  (pin "1"))
 (symbol
  (lib_name "GND_1")
  (lib_id "power:GND")
  (at 189.23 87.63 0)
  (unit 1)
  (exclude_from_sim no)
  (in_bom yes)
  (on_board yes)
  (dnp no)
  (property "Reference" "#PWR014" (at 189.23 93.98 0) (effects (font (size 1.27 1.27)) (hide yes)))
  (property "Value" "GND" (at 185.42 88.9 0) (effects (font (size 1.27 1.27))))
  (property "Footprint" "" (at 189.23 87.63 0) (effects (font (size 1.27 1.27)) (hide yes)))
  (property "Datasheet" "" (at 189.23 87.63 0) (effects (font (size 1.27 1.27)) (hide yes)))
  (property "Description" "Power symbol creates a global label with name \"GND\" , ground" (at 189.23 87.63 0) (effects (font (size 1.27 1.27)) (hide yes)))
  (pin "1"))
 (symbol
  (lib_id "power:+3V3")
  (at 189.23 76.2 0)
  (unit 1)
  (exclude_from_sim no)
  (in_bom yes)
  (on_board yes)
  (dnp no)
  (property "Reference" "#PWR011" (at 189.23 80.01 0) (effects (font (size 1.27 1.27)) (hide yes)))
  (property "Value" "+3V3" (at 189.611 71.8058 0) (effects (font (size 1.27 1.27))))
  (property "Footprint" "" (at 189.23 76.2 0) (effects (font (size 1.27 1.27)) (hide yes)))
  (property "Datasheet" "" (at 189.23 76.2 0) (effects (font (size 1.27 1.27)) (hide yes)))
  (property "Description" "Power symbol creates a global label with name \"+3V3\"" (at 189.23 76.2 0) (effects (font (size 1.27 1.27)) (hide yes)))
  (pin "1"))
 (symbol
  (lib_id "Device:R_Small")
  (at 121.92 81.28 270)
  (unit 1)
  (exclude_from_sim no)
  (in_bom yes)
  (on_board yes)
  (dnp no)
  (property "Reference" "R1" (at 121.92 78.74 90) (effects (font (size 1.27 1.27))))
  (property "Value" "5.1K" (at 121.92 81.28 90) (effects (font (size 0.508 0.508))))
  (property "Footprint" "FRANK:Resistor (0805)" (at 121.92 81.28 0) (effects (font (size 1.27 1.27)) (hide yes)))
  (property "Datasheet" "https://www.vishay.com/docs/28952/mcs0402at-mct0603at-mcu0805at-mca1206at.pdf" (at 121.92 81.28 0) (effects (font (size 1.27 1.27)) (hide yes)))
  (property "Description" "" (at 121.92 81.28 0) (effects (font (size 1.27 1.27)) (hide yes)))
  (property "LCSC" " " (at 121.92 81.28 0) (effects (font (size 1.27 1.27)) (hide yes)))
  (property "AliExpress" "https://www.aliexpress.com/item/1005005945735199.html" (at 121.92 81.28 0) (effects (font (size 1.27 1.27)) (hide yes)))
  (pin "1")
  (pin "2"))
 (symbol
  (lib_id "power:GND")
  (at 124.46 73.66 90)
  (unit 1)
  (exclude_from_sim no)
  (in_bom yes)
  (on_board yes)
  (dnp no)
  (property "Reference" "#PWR09" (at 130.81 73.66 0) (effects (font (size 1.27 1.27)) (hide yes)))
  (property "Value" "GND" (at 127.7112 73.533 90) (effects (font (size 1.27 1.27)) (justify right)))
  (property "Footprint" "" (at 124.46 73.66 0) (effects (font (size 1.27 1.27)) (hide yes)))
  (property "Datasheet" "" (at 124.46 73.66 0) (effects (font (size 1.27 1.27)) (hide yes)))
  (property "Description" "Power symbol creates a global label with name \"GND\" , ground" (at 124.46 73.66 0) (effects (font (size 1.27 1.27)) (hide yes)))
  (pin "1"))
 (symbol
  (lib_name "GND_7")
  (lib_id "power:GND")
  (at 127 104.14 90)
  (unit 1)
  (exclude_from_sim no)
  (in_bom yes)
  (on_board yes)
  (dnp no)
  (property "Reference" "#PWR017" (at 133.35 104.14 0) (effects (font (size 1.27 1.27)) (hide yes)))
  (property "Value" "GND" (at 130.2512 104.013 90) (effects (font (size 1.27 1.27)) (justify right)))
  (property "Footprint" "" (at 127 104.14 0) (effects (font (size 1.27 1.27)) (hide yes)))
  (property "Datasheet" "" (at 127 104.14 0) (effects (font (size 1.27 1.27)) (hide yes)))
  (property "Description" "Power symbol creates a global label with name \"GND\" , ground" (at 127 104.14 0) (effects (font (size 1.27 1.27)) (hide yes)))
  (pin "1"))
 (symbol
  (lib_name "+3V3_1")
  (lib_id "power:+3V3")
  (at 132.08 132.08 270)
  (unit 1)
  (exclude_from_sim no)
  (in_bom yes)
  (on_board yes)
  (dnp no)
  (fields_autoplaced yes)
  (property "Reference" "#PWR019" (at 128.27 132.08 0) (effects (font (size 1.27 1.27)) (hide yes)))
  (property "Value" "+3V3" (at 135.89 132.0799 90) (effects (font (size 1.27 1.27)) (justify left)))
  (property "Footprint" "" (at 132.08 132.08 0) (effects (font (size 1.27 1.27)) (hide yes)))
  (property "Datasheet" "" (at 132.08 132.08 0) (effects (font (size 1.27 1.27)) (hide yes)))
  (property "Description" "Power symbol creates a global label with name \"+3V3\"" (at 132.08 132.08 0) (effects (font (size 1.27 1.27)) (hide yes)))
  (pin "1"))
 (symbol
  (lib_name "GND_4")
  (lib_id "power:GND")
  (at 171.45 86.36 0)
  (unit 1)
  (exclude_from_sim no)
  (in_bom yes)
  (on_board yes)
  (dnp no)
  (property "Reference" "#PWR013" (at 171.45 92.71 0) (effects (font (size 1.27 1.27)) (hide yes)))
  (property "Value" "GND" (at 167.64 87.63 0) (effects (font (size 1.27 1.27))))
  (property "Footprint" "" (at 171.45 86.36 0) (effects (font (size 1.27 1.27)) (hide yes)))
  (property "Datasheet" "" (at 171.45 86.36 0) (effects (font (size 1.27 1.27)) (hide yes)))
  (property "Description" "Power symbol creates a global label with name \"GND\" , ground" (at 171.45 86.36 0) (effects (font (size 1.27 1.27)) (hide yes)))
  (pin "1")))
